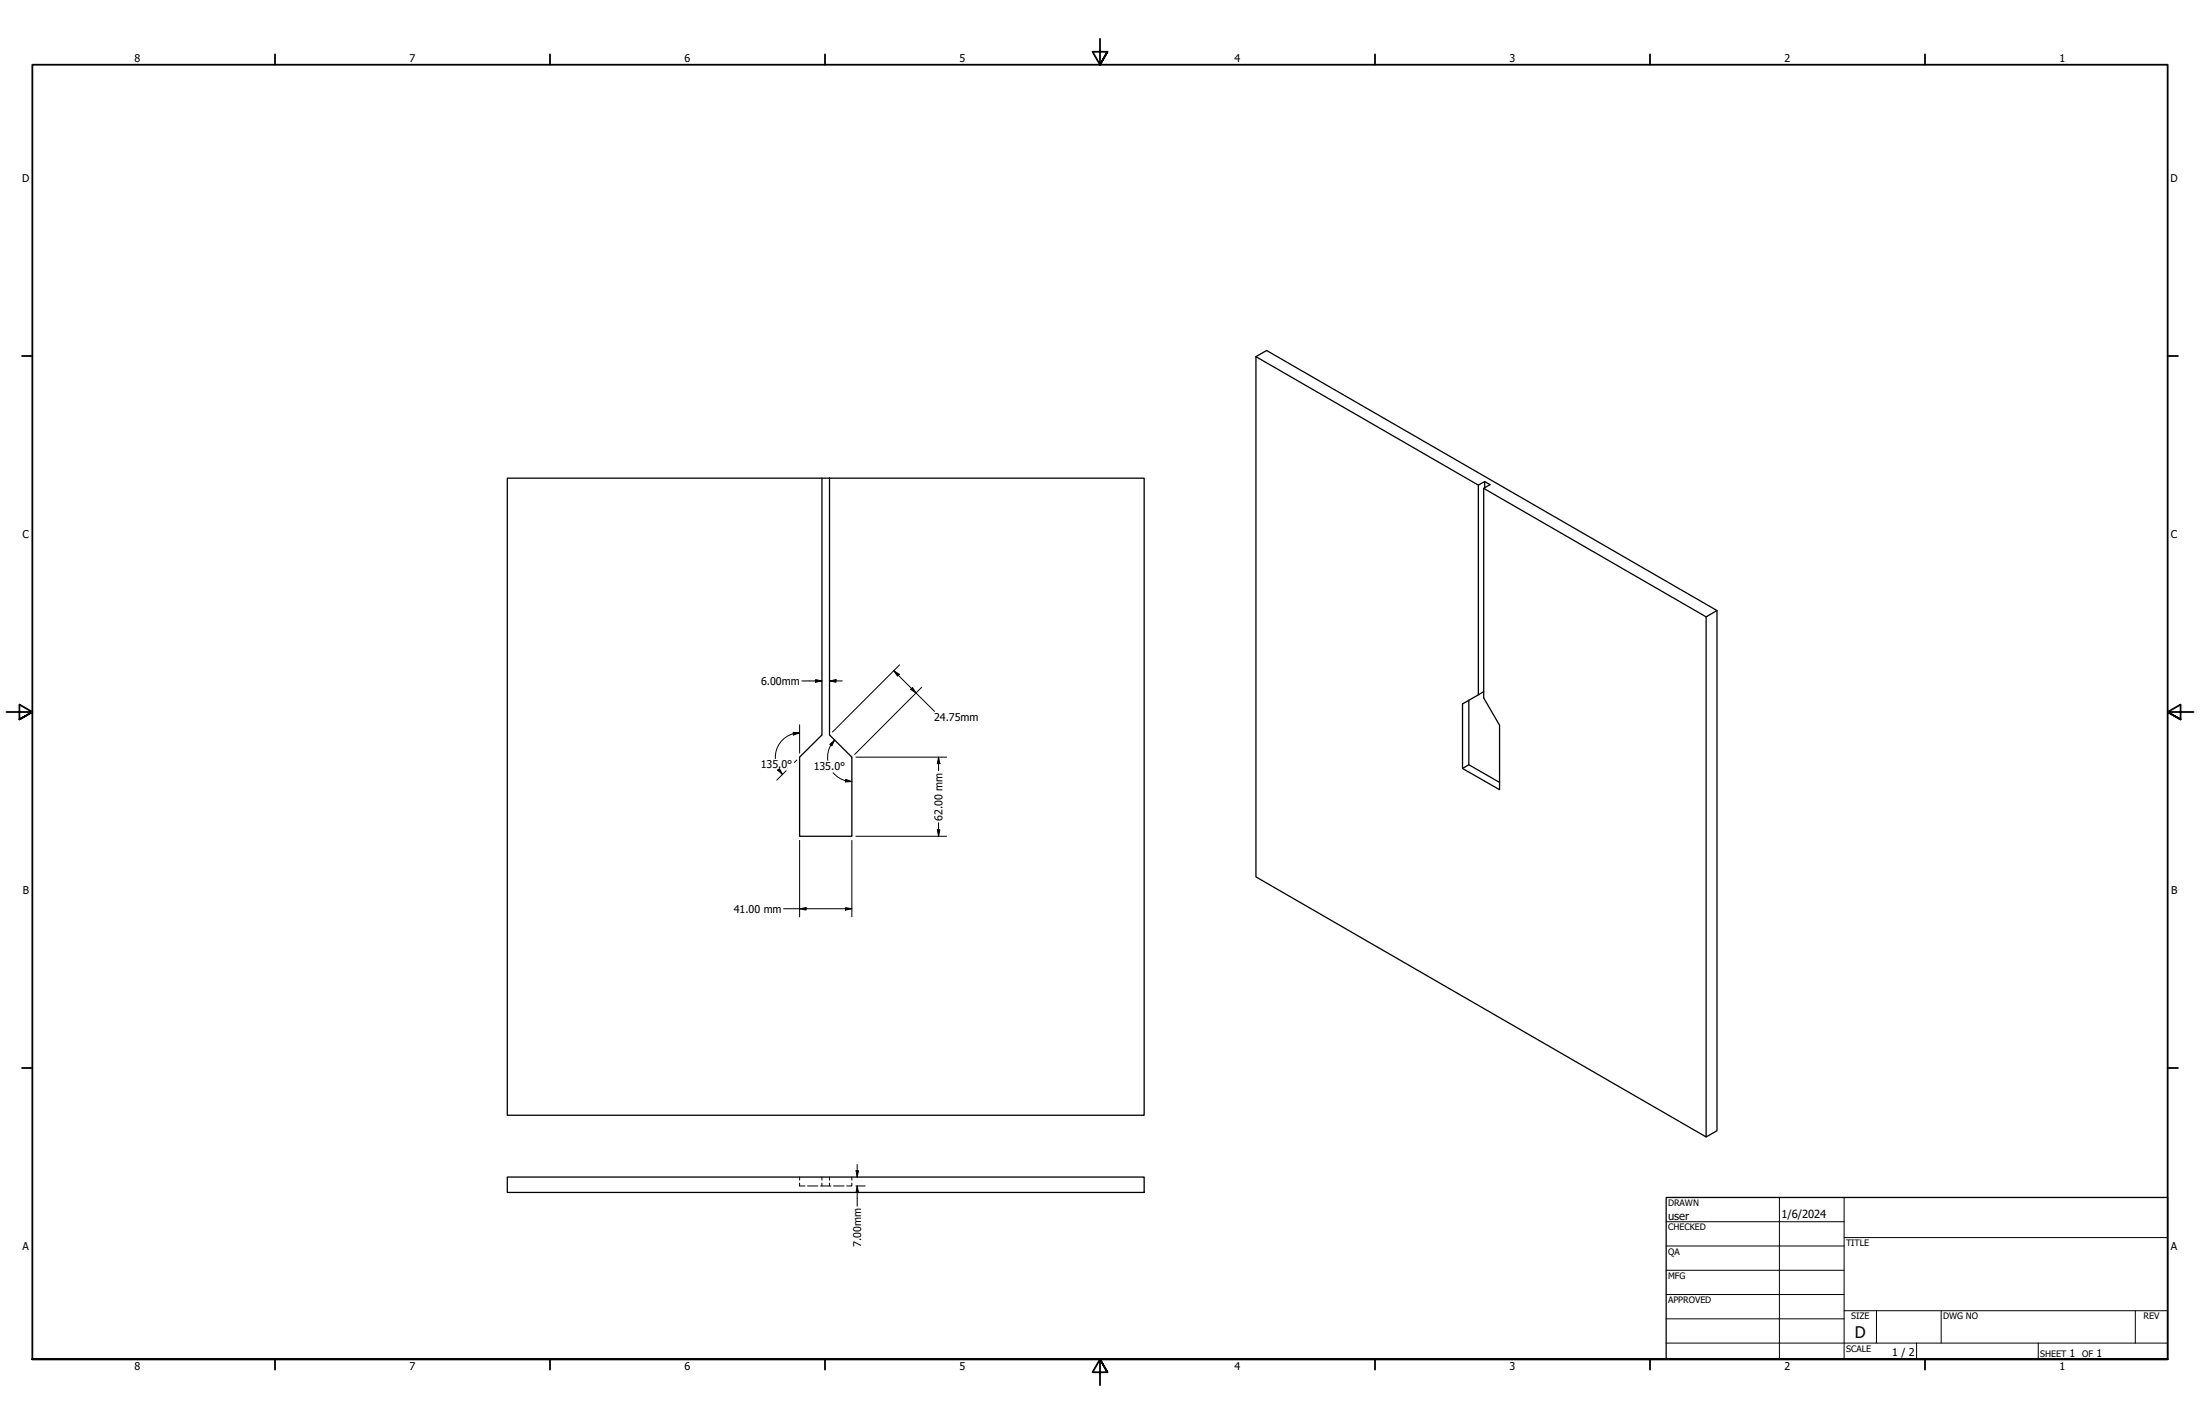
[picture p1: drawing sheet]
<svg xmlns="http://www.w3.org/2000/svg" width="864mm" height="559mm" viewBox="0 0 864 559" stroke-linecap="round" stroke-linejoin="round" font-family="sans-serif">
<!-- layer: Visible (ANSI) -->
<path d="M493 140l4.2-2.5 176.8 102.1-4.3 2.5M199.1 187.6h250v250h-250zM322.6 187.6v100.8l-8.7 8.7v31.1h20.5v-31.1l-8.8-8.7v-100.8M580.3 190.4l-87.3-50.4v204.1l176.7 102.1v-204.1l-87.3-50.5M582.8 189l2.1 1.2-2.5 1.4v82.3l6.2 10.7v25.3l-14.5-8.3v-25.4l8.3-4.8M582.8 191.4v-2.4l-2.5 1.4v82.3M674 239.6v204.1l-4.3 2.5M576.6 274.8v25.3l-2.5 1.5M576.6 300.1l12 6.9M199.1 461.9h250v6h-250z" fill="none" stroke="#000" stroke-width=".51"/>
<!-- layer: Hidden (ANSI) -->
<path d="M313.9 461.9v1.2M313.9 464.2v1.2h2.1M317 465.4h4.1M322.1 465.4h4.1M322.6 461.9v1.2M322.6 464.2v1.2M325.6 461.9v1.2M325.6 464.2v1.2M327.2 465.4h4.1M334.4 464.2v1.2h-2M334.4 461.9v1.2" fill="none" stroke="#000" stroke-width=".39"/>
<!-- layer: Border (ANSI) -->
<g fill="none" stroke="#000" stroke-width=".7">
<path d="M431.8 15.2v10.2l-2.9-5.1h5.8l-2.9 5.1 2.9-5.1M107.9 21.3v4.1M215.9 21.3v4.1M323.8 21.3v4.1M539.8 21.3v4.1M647.7 21.3v4.1M755.6 21.3v4.1M8.6 139.7h4.1M850.9 139.7h4.1M2.5 279.4h10.2l-5.1-2.9v5.8l5.1-2.9-5.1 2.9M861.1 279.4h-10.2l5.1-2.9v5.8l-5.1-2.9 5.1 2.9M8.6 419.1h4.1"/>
<path d="M850.9 419.1h4.1M12.7 533.4v-508h838.2v508h-838.2h838.2M107.9 533.4v4.1M215.9 533.4v4.1M323.8 533.4v4.1M434.7 538.5l-2.9-5.1 2.9 5.1h-5.8l2.9-5.1v10.2M539.8 533.4v4.1M647.7 533.4v4.1M755.6 533.4v4.1"/>
</g>
<!-- layer: Title (ANSI) -->
<g fill="none" stroke="#000" stroke-width=".39">
<path d="M654 479.4h69.9M698.5 469.9v63.5M723.9 469.9v63.5M654 488.9h69.9M654 498.5h69.9M723.9 485.6h127M654 508h69.9M654 517.5h69.9M723.9 514.3h127M736.6 514.3v12.7M762 514.3v12.7M838.2 514.3v12.7"/>
<path d="M654 527h196.9M752.3 527v6.4M800.1 527v6.4"/>
</g>
<path d="M654 469.9h196.9v63.5h-196.9z" fill="none" stroke="#000" stroke-width=".51"/>
<!-- layer: Dimension (ANSI) -->
<g fill="none" stroke="#000" stroke-width=".39">
<path d="M314.8 267.2h7.8M320.2 266.7l2.4 .5-2.4 .5zM325.6 267.2l2.6-.5v1zM325.6 267.2h5M350.8 263.2l2.2 1.4-.7 .7zM350.8 263.2l16 15.9M353.1 260.9l-26.3 26.4M358.2 269.8l1.4 2.2-2.1-1.5zM361.8 269.7l-26.3 26.3M311.3 287.4l2.6 .2-2.4 .8zM312.8 298.3l-1 .9M313.9 287.6a9.6 9.6 0 0 0-9.5 10.1"/>
<path d="M313.9 284.4v11.1M325.8 292.1l1.9-1.7-1.2 2.3zM327.7 290.4a9.6 9.6 0 0 0-2.8 6.4l.1 1.6M336 297.1h35.6M368.4 297.1l.5 2.6h-1zM368.4 297.1v5.4M305.2 302.2l.8-.6 1.1 2.3zM305.6 301.9l1.5 2M308.6 302.5l-3.7 3.6M327 303.2a9.6 9.6 0 0 0 4.9 3.2l2.5 .3M332 305.9l2.4 .8-2.5 .1zM313.9 329.8v30"/>
<path d="M334.4 329.8v30M336 328.2h35.6M367.9 325.6h1l-.5 2.6zM368.4 322.8v5.4M307.6 356.6h26.8M313.9 356.6l2.5-.4v.9zM331.9 356.2l2.5 .4-2.5 .5zM336 459.4h1l-.5 2.5zM336.5 456.9v5M336 465.4h3.7M336.5 465.4l.5 2.5h-1zM336.5 465.4v7.9"/>
</g>
<g fill="#000">
<path d="M320.2 266.7l2.4 .5-2.4 .5z" fill-rule="evenodd"/>
<path d="M325.6 267.2l2.6-.5v1z" fill-rule="evenodd"/>
<path d="M350.8 263.2l2.2 1.4-.7 .7z" fill-rule="evenodd"/>
<path d="M358.2 269.8l1.4 2.2-2.1-1.5z" fill-rule="evenodd"/>
<path d="M311.3 287.4l2.6 .2-2.4 .8z" fill-rule="evenodd"/>
<path d="M325.8 292.1l1.9-1.7-1.2 2.3z" fill-rule="evenodd"/>
<path d="M368.4 297.1l.5 2.6h-1z" fill-rule="evenodd"/>
<path d="M305.2 302.2l.8-.6 1.1 2.3z" fill-rule="evenodd"/>
<path d="M332 305.9l2.4 .8-2.5 .1z" fill-rule="evenodd"/>
<path d="M367.9 325.6h1l-.5 2.6z" fill-rule="evenodd"/>
<path d="M313.9 356.6l2.5-.4v.9z" fill-rule="evenodd"/>
<path d="M331.9 356.2l2.5 .4-2.5 .5z" fill-rule="evenodd"/>
<path d="M336 459.4h1l-.5 2.5z" fill-rule="evenodd"/>
<path d="M336.5 465.4l.5 2.5h-1z" fill-rule="evenodd"/>
</g>
<text font-size="6.3" x="728.1" y="524.9">D</text>
<g font-size="4.4">
<text x="654.8" y="478.6">user</text>
<text x="699.3" y="478">1/6/2024</text>
</g>
<g font-size="4.2">
<text x="52.8" y="24.4">8</text>
<text x="160.8" y="24.4">7</text>
<text x="268.7" y="24.4">6</text>
<text x="376.7" y="24.4">5</text>
<text x="484.6" y="24.4">4</text>
<text x="592.6" y="24.4">3</text>
<text x="700.5" y="24.4">2</text>
<text x="808.5" y="24.4">1</text>
<text x="8.8" y="71.4">D</text>
<text x="852" y="71.4">D</text>
<text x="8.9" y="211.1">C</text>
<text x="852.2" y="211.1">C</text>
<text x="298.8" y="268.7">6.00mm</text>
<text x="366.6" y="283.1">24.75mm</text>
<text x="298.6" y="301.6">135.0°</text>
<text x="319.4" y="302.3">135.0°</text>
<text x="370" y="322" transform="rotate(-90 370 322)">62.00 mm</text>
<text x="9" y="350.8">B</text>
<text x="852.2" y="350.8">B</text>
<text x="288" y="358.1">41.00 mm</text>
<text x="8.9" y="490.5">A</text>
<text x="338" y="489.3" transform="rotate(-90 338 489.3)">7.00mm</text>
<text x="852.2" y="490.5">A</text>
<text x="742.8" y="532">1 / 2</text>
<text x="812.4" y="532.6">1</text>
<text x="823" y="532.6">1</text>
<text x="52.8" y="537.5">8</text>
<text x="160.8" y="537.5">7</text>
<text x="268.7" y="537.5">6</text>
<text x="376.7" y="537.5">5</text>
<text x="484.6" y="537.5">4</text>
<text x="592.6" y="537.5">3</text>
<text x="700.5" y="537.5">2</text>
<text x="808.5" y="537.5">1</text>
</g>
<g font-size="3.5">
<text x="654.8" y="473.2">DRAWN</text>
<text x="654.8" y="482.8">CHECKED</text>
<text x="724.7" y="488.9">TITLE</text>
<text x="654.8" y="492.3">QA</text>
<text x="654.8" y="501.8">MFG</text>
<text x="654.8" y="511.4">APPROVED</text>
<text x="726.7" y="517.7">SIZE</text>
<text x="762.8" y="517.7">DWG NO</text>
<text x="841.4" y="517.7">REV</text>
<text x="724.7" y="530.4">SCALE</text>
<text x="800.9" y="532.6">SHEET</text>
<text x="817.4" y="532.6">OF</text>
</g>
</svg>
